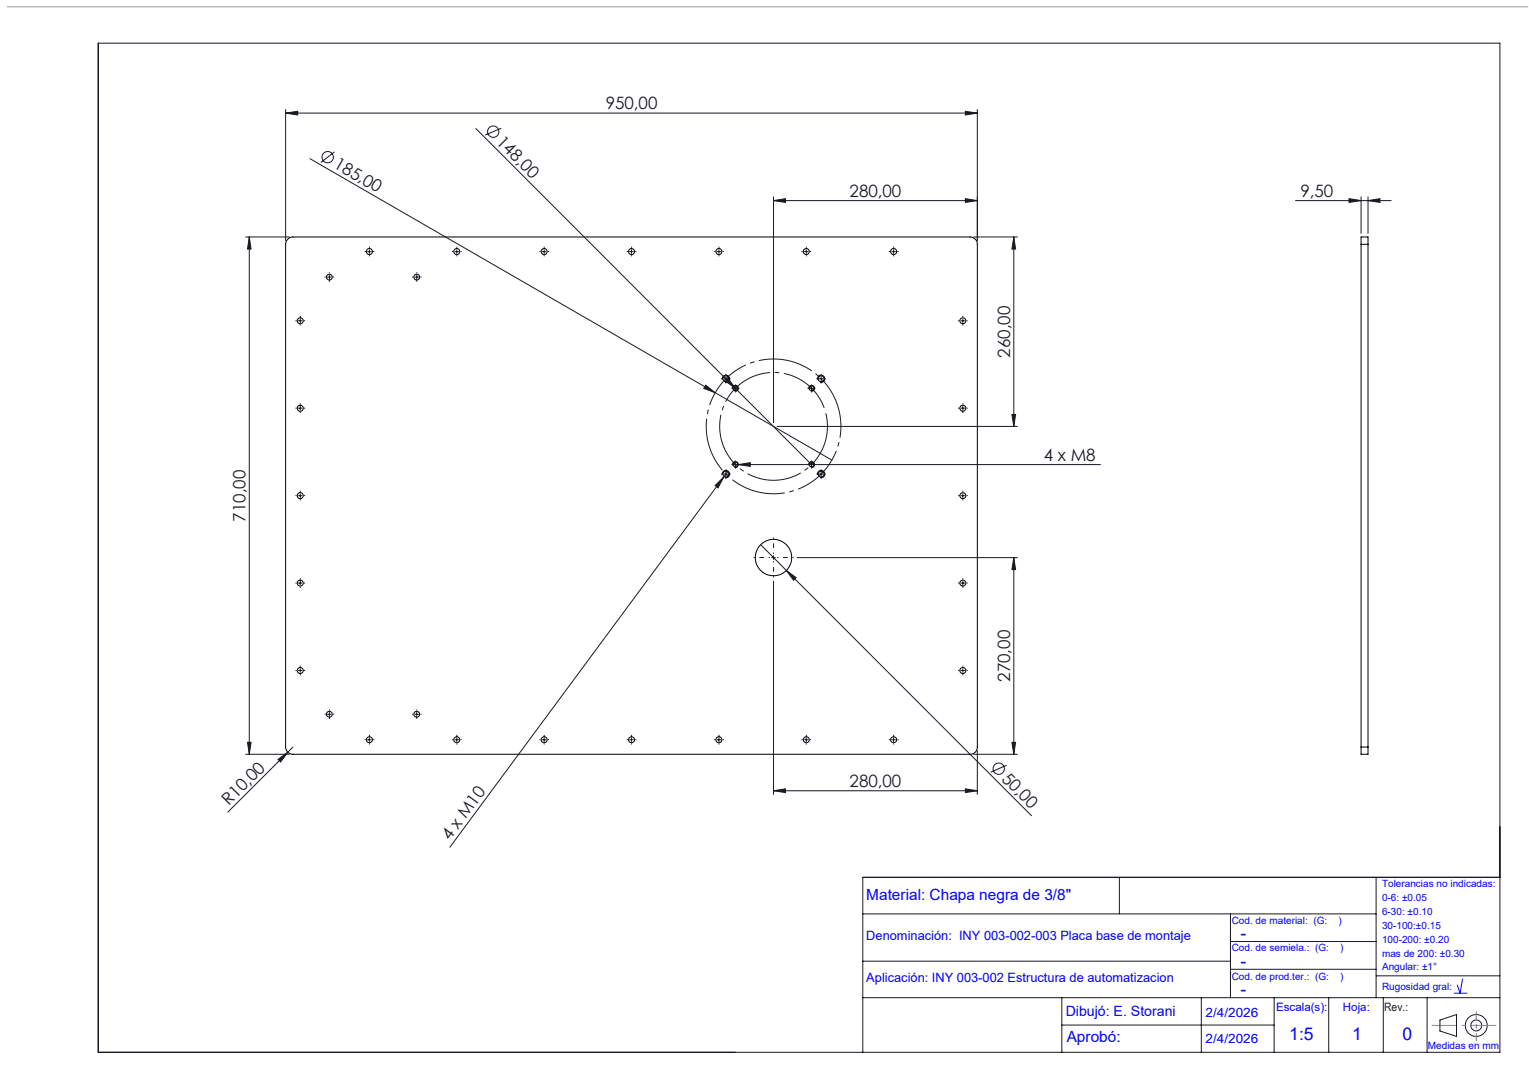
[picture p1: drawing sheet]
<svg xmlns="http://www.w3.org/2000/svg" width="420mm" height="297mm" viewBox="0 0 420 297" stroke-linecap="round" stroke-linejoin="round" font-family="sans-serif">
<g fill="none" stroke="#000" stroke-width=".27">
<path d="M79.1 65.6l.6-.4 .8-.2h186a1.99 1.99 0 0 1 2 2.1v138a1.93 1.93 0 0 1-2 1.9h-186a1.99 1.99 0 0 1-2-1.9v-138l.1-.8zM373.9 67.1v-2.1h1.9v2.1M373.9 67.1v138M373.9 67.1h1.9M375.8 67.1v138M198.4 104.2a1 1 0 0 1 .9-1.2 1 1 0 0 1 1.1 1.1 1 1 0 0 1-1.3 .8M201.2 106.8a.8 .8 0 0 1 .7-1 .8 .8 0 0 1 .9 .8 .8 .8 0 0 1-1 .7M222.2 106.8a.79 .79 0 0 1 .7-1 .79 .79 0 0 1 .8 .8 .79 .79 0 0 1-1 .7M224.6 104.2a1.01 1.01 0 0 1 .9-1.2 1.01 1.01 0 0 1 1.1 1.1 1.01 1.01 0 0 1-1.3 .8M198.4 130.4a.99 .99 0 0 1 .9-1.3 .99 .99 0 0 1 1.1 1.1 .99 .99 0 0 1-1.3 .9M201.2 127.7a.8 .8 0 0 1 .7-1 .8 .8 0 0 1 .9 .9 .8 .8 0 0 1-1 .7M222.2 127.7a.79 .79 0 0 1 .7-1 .79 .79 0 0 1 .8 .9 .79 .79 0 0 1-1 .7"/>
<path d="M224.6 130.4a1 1 0 0 1 .9-1.3 1 1 0 0 1 1 1.1 1 1 0 0 1-1.2 .9M373.9 205.1v1.9h1.9v-1.9M373.9 205.1h1.9"/>
<circle cx="90.5" cy="76.1" r=".8"/>
<circle cx="101.5" cy="69.1" r=".83"/>
<circle cx="114.5" cy="76.1" r=".81"/>
<circle cx="125.5" cy="69.1" r=".83"/>
<circle cx="149.5" cy="69.1" r=".82"/>
<circle cx="173.5" cy="69.1" r=".83"/>
<circle cx="197.5" cy="69.1" r=".83"/>
<circle cx="221.5" cy="69.1" r=".82"/>
<circle cx="245.5" cy="69.1" r=".83"/>
<circle cx="82.5" cy="88.1" r=".82"/>
<circle cx="264.5" cy="88.1" r=".83"/>
<circle cx="82.5" cy="112" r=".82"/>
<circle cx="199.4" cy="104" r=".81"/>
<circle cx="202" cy="106.6" r=".65"/>
<circle cx="222.9" cy="106.6" r=".65"/>
<circle cx="225.5" cy="104" r=".8"/>
<circle cx="264.5" cy="112.1" r=".82"/>
<circle cx="82.5" cy="136" r=".82"/>
<circle cx="199.4" cy="130.1" r=".81"/>
<circle cx="202" cy="127.5" r=".65"/>
<circle cx="222.9" cy="127.5" r=".65"/>
<circle cx="225.5" cy="130.2" r=".8"/>
<circle cx="264.5" cy="136.1" r=".82"/>
<circle cx="212.5" cy="153" r="5"/>
<circle cx="82.5" cy="160.1" r=".82"/>
<circle cx="264.5" cy="160" r=".82"/>
<circle cx="82.5" cy="184" r=".82"/>
<circle cx="90.5" cy="196" r=".8"/>
<circle cx="114.5" cy="196" r=".81"/>
<circle cx="264.5" cy="184.1" r=".82"/>
<circle cx="101.5" cy="203.1" r=".83"/>
<circle cx="125.5" cy="203.1" r=".83"/>
<circle cx="149.5" cy="203.1" r=".82"/>
<circle cx="173.5" cy="203.1" r=".83"/>
<circle cx="197.5" cy="203.1" r=".83"/>
<circle cx="221.5" cy="203.1" r=".82"/>
<circle cx="245.5" cy="203.1" r=".83"/>
</g>
<g fill="none" stroke="#191924" stroke-width=".27">
<path d="M27 11.8h385v277.1h-385zM78.5 31l3.3-.5v1.1zM78.5 30.1v36M78.5 31h190M130.7 35.3l71.3 71.3M137.7 35.2l-4.4 1.9M265.2 30.5l3.3 .5-3.3 .6zM268.5 30.1v36M85.2 43.6l143.3 82.7M91.9 41.7l-3.8 2.9M212.5 55.1l3.3-.6v1.1zM212.5 54v62.1"/>
<path d="M212.5 55.1h56M265.2 54.5l3.3 .6-3.3 .5zM355.9 55.1h26.2M370.6 54.5l3.3 .6-3.3 .5zM373.9 54v10.1M375.8 55.1l3.3-.6v1.1zM375.8 54v10.1M67.5 65h12M68.5 65l.5 3.4h-1zM68.5 65v142M90 76.1h1M90.5 75.6v.9"/>
<path d="M101 69.1h1M101.5 68.5v1.1M114 76.1h1M114.5 75.6v.9M125 69.1h1M125.5 68.5v1.1M149 69.1h1M149.5 68.5v1.1M173 69.1h1M173.5 68.5v1.1M197 69.1h1M197.5 68.5v1.1"/>
<path d="M221 69.1h1M221.5 68.5v1.1M245 69.1h1M245.5 68.5v1.1M267.5 65h12M278.5 65l.5 3.4h-1zM278.5 65v52M82 88h1M82.5 87.6v.9M264 88h1M264.5 87.6v.9M82 112h1"/>
<path d="M82.5 111.5v1.1M193.9 105.7l2.6 2.1-3.2-1.2zM198.9 104h1M199.4 103.5v1M200 103.9l2 2.7-2.7-2zM201.5 106.6h1M202 106.6l20.9 20.9M202 106.1v1M213.5 117h66M222.4 106.6h1M222.9 106.1v1M225 104h1.1"/>
<path d="M225.6 103.5v1M264 112h1M264.5 111.5v1.1M278 113.8h1l-.5 3.2zM82 136.1h1M82.5 135.6v1M196.4 133.3l2.4-2.4-1.6 3zM198.9 130.1h1M199.4 129.6v1M200 129.3l-76.4 103.2M201.2 127.5h101.1M202 127v1"/>
<path d="M202.8 127.5l3.3-.5v1zM222.9 127v1M225 130.1h1.1M225.6 129.6v1M264 136.1h1M264.5 135.6v1M82.5 159.6v.9M209 149.5l7 7.1M212 153.1h1M212.5 152.5v1.1M212.5 159.6v58.4M216 156.6l2.7 2-.7 .7z"/>
<path d="M216 156.6l67.4 67.3M219 153.1h60.5M264.5 159.6v.9M278.5 153.1l.5 3.2h-1zM278.5 153.1v53.9M82 160.1h1M264 160.1h1M82 184h1M82.5 183.5v1.1M90 196.1h1M90.5 195.5v1.1M114 196.1h1"/>
<path d="M114.5 195.5v1.1M264 184h1M264.5 183.5v1.1M67.5 207h12M68 203.8h1l-.5 3.2zM76.4 208.5l2.7-2-2 2.7zM80.5 205.1l-17.9 17.8M101 203.1h1M101.5 202.6v.9M125 203.1h1M125.5 202.6v.9M149 203.1h1"/>
<path d="M149.5 202.6v.9M173 203.1h1M173.5 202.6v.9M197 203.1h1M197.5 202.6v.9M212.5 217.1l3.3-.6v1.1zM212.5 217.1h56M221 203.1h1M221.5 202.6v.9M245 203.1h1M245.5 202.6v.9M265.2 216.5l3.3 .6-3.3 .5z"/>
<path d="M267.5 207h12M268.5 206.1v11.9M276.5 210l-4.4 1.9M278 203.8h1l-.5 3.2zM237 250.9h141M307.5 240.8v10.1M338 250.9v23M338 258.4h40M378 240.8v33.1M412 240.8h-175v48.1M237 263.8h101M237 273.9h175"/>
<path d="M291.7 273.9v15M330 273.9v15M338 266.1h40M350 273.9v15M365 273.9v15M378 267.9h34M380 273.9v15M392 273.9v15M395.5 280l4.6-1.5v6l-4.6-1.5zM291.7 281.4h58.3"/>
<circle cx="135.5" cy="36.1" r="1.57"/>
<circle cx="90" cy="43.1" r="1.55"/>
<circle cx="274.3" cy="211" r="1.56"/>
<circle cx="405.5" cy="281.5" r="1.49"/>
<circle cx="405.5" cy="281.5" r="3"/>
</g>
<path d="M226.6 112.7a14.8 14.8 0 0 0-24.7-6 14.8 14.8 0 0 0 6.6 24.6 14.8 14.8 0 0 0 18.4-17.5l-.3-1.1" fill="none" stroke="#191924" stroke-width=".27" stroke-dasharray="15.2 1.3 1.3 1.3" stroke-dashoffset="-.8" stroke-linecap="butt"/>
<path d="M230.2 111.6a18.5 18.5 0 0 0-31-7.5 18.5 18.5 0 0 0 8.3 30.8 18.5 18.5 0 0 0 23-22.1l-.3-1.2" fill="none" stroke="#191924" stroke-width=".27" stroke-dasharray="15.2 1.3 1.3 1.3" stroke-dashoffset="6.7" stroke-linecap="butt"/>
<path d="M405.5 277.6v8.2" fill="none" stroke="#ff8000" stroke-width=".27" stroke-dasharray="15.2 1.3 1.3 1.3" stroke-dashoffset="13.1" stroke-linecap="butt"/>
<path d="M393.3 281.5h17.7" fill="none" stroke="#ff8000" stroke-width=".27" stroke-dasharray="15.2 1.3 1.3 1.3" stroke-dashoffset="8.3" stroke-linecap="butt"/>
<g fill="none" stroke="#191924" stroke-width=".27" stroke-dasharray="15.2 1.3 1.3 1.3" stroke-linecap="butt">
<path d="M89.5 76h-.3M90.5 75v-.3M90.5 77v.3M91.5 76h.3M100.5 69h-.3M101.5 68v-.3M101.5 70v.4M102.5 69h.3M113.5 76h-.3M114.5 75v-.3M114.5 77v.3M115.5 76h.3"/>
<path d="M124.5 69h-.3M125.5 68v-.3M125.5 70v.4M126.5 69h.3M148.5 69h-.3M149.5 68v-.3M149.5 70v.4M150.5 69h.3M172.5 69h-.3M173.5 68v-.3M173.5 70v.4M174.5 69h.3"/>
<path d="M196.5 69h-.3M197.5 68v-.3M197.5 70v.4M198.5 69h.3M220.5 69h-.3M221.5 68v-.3M221.5 70v.4M222.5 69h.3M244.5 69h-.3M245.5 68v-.3M245.5 70v.4M246.5 69h.3"/>
<path d="M81.5 88h-.3M82.5 87v-.3M82.5 89v.4M83.5 88h.3M263.5 88h-.3M264.5 87v-.3M264.5 89v.4M265.5 88h.3M81.5 112h-.3M82.5 111v-.3M82.5 113v.4M83.5 112h.3"/>
<path d="M198.4 104h-.3M199.4 103v-.3M199.4 105v.3M200.4 104h.3M201 106.6h-.1M202 105.6v-.2M202 107.6v.1M203 106.6h.2M222 106.6h-.2M223 105.6v-.2M223 107.6v.1M224 106.6h.1"/>
<path d="M224.6 104h-.3M225.6 103v-.3M225.6 105v.3M226.6 104h.3M263.5 112h-.3M264.5 111v-.3M264.5 113v.4M265.5 112h.3M81.5 136h-.3M82.5 135v-.3M82.5 137v.4M83.5 136h.3"/>
<path d="M198.4 130.1h-.3M199.4 129.1v-.3M199.4 131.1v.3M200.4 130.1h.3M201 127.5h-.1M202 126.5v-.1M202 128.5v.2M203 127.5h.2M222 127.5h-.2M223 126.5v-.1M223 128.5v.2M224 127.5h.1"/>
<path d="M224.6 130.1h-.3M225.6 129.1v-.3M225.6 131.1v.3M226.6 130.1h.3M263.5 136h-.3M264.5 135v-.3M264.5 137v.4M265.5 136h.3M82.5 159v-.3M264.5 159v-.3M81.5 160h-.3M82.5 161v.4"/>
<path d="M83.5 160h.3M263.5 160h-.3M264.5 161v.4M265.5 160h.3M81.5 184h-.3M82.5 183v-.3M82.5 185v.4M83.5 184h.3M89.5 196h-.3M90.5 195v-.3M90.5 197v.3M91.5 196h.3"/>
<path d="M113.5 196h-.3M114.5 195v-.3M114.5 197v.3M115.5 196h.3M263.5 184h-.3M264.5 183v-.3M264.5 185v.4M265.5 184h.3M100.5 203h-.3M101.5 202v-.3M101.5 204v.4M102.5 203h.3"/>
<path d="M124.5 203h-.3M125.5 202v-.3M125.5 204v.4M126.5 203h.3M148.5 203h-.3M149.5 202v-.3M149.5 204v.4M150.5 203h.3M172.5 203h-.3M173.5 202v-.3M173.5 204v.4M174.5 203h.3"/>
<path d="M196.5 203h-.3M197.5 202v-.3M197.5 204v.4M198.5 203h.3M220.5 203h-.3M221.5 202v-.3M221.5 204v.4M222.5 203h.3M244.5 203h-.3M245.5 202v-.3M245.5 204v.4M246.5 203h.3"/>
</g>
<path d="M211.5 153h-4.5M212.5 152v-4.5M212.5 154v4.5M213.5 153h4.5" fill="none" stroke="#191924" stroke-width=".27" stroke-dasharray="15.2 1.3 1.3 1.3" stroke-dashoffset="14.9" stroke-linecap="butt"/>
<path d="M2 1.9h417.7" fill="none" stroke="#9a9a9a" stroke-width=".27"/>
<path d="M399.5 272.6h3.4M401.7 268.7l-.6 3.9-.8-2.2" fill="none" stroke="#00f" stroke-width=".27"/>
<g fill="#191924">
<path d="M76.4 208.5l2.7-2-2 2.7z"/>
<path d="M196.4 133.3l2.4-2.4-1.6 3z"/>
<path d="M216 156.6l2.7 2-.7 .7z"/>
<path d="M202.8 127.5l3.3-.5v1z"/>
<path d="M200 103.9l2 2.7-2.7-2z"/>
<path d="M193.9 105.7l2.6 2.1-3.2-1.2z"/>
<path d="M78.5 31l3.3-.5v1.1zM265.2 30.5l3.3 .5-3.3 .6zM212.5 217.1l3.3-.6v1.1zM265.2 216.5l3.3 .6-3.3 .5z"/>
<path d="M68.5 65l.5 3.4h-1zM68 203.8h1l-.5 3.2zM278.5 153.1l.5 3.2h-1zM278 203.8h1l-.5 3.2z"/>
<path d="M212.5 55.1l3.3-.6v1.1zM265.2 54.5l3.3 .6-3.3 .5z"/>
<path d="M278 113.8h1l-.5 3.2zM278.5 65l.5 3.4h-1z"/>
<path d="M370.6 54.5l3.3 .6-3.3 .5zM375.8 55.1l3.3-.6v1.1z"/>
</g>
<g font-size="4.8" fill="#00f">
<text x="340.8" y="257.8">-</text>
<text x="340.8" y="265.4">-</text>
<text x="340.8" y="273.2">-</text>
<text x="354.2" y="285.4">1:5</text>
<text x="371.4" y="285.4">1</text>
<text x="385.2" y="285.4">0</text>
</g>
<g font-size="4.7" fill="#191924">
<text x="166.4" y="30">950,00</text>
<text x="136.1" y="39.1" transform="rotate(45 136.1 39.1)">148,00</text>
<text x="91.4" y="45.9" transform="rotate(30 91.4 45.9)">185,00</text>
<text x="233.4" y="54">280,00</text>
<text x="357.2" y="54">9,50</text>
<text x="277.5" y="98.1" transform="rotate(-90 277.5 98.1)">260,00</text>
<text x="286.7" y="126.5">4 x M8</text>
<text x="67.5" y="143.1" transform="rotate(-90 67.5 143.1)">710,00</text>
<text x="277.5" y="187.1" transform="rotate(-90 277.5 187.1)">270,00</text>
<text x="275" y="214" transform="rotate(45 275 214)">50,00</text>
<text x="62.8" y="221.3" transform="rotate(-45 62.8 221.3)">R10,00</text>
<text x="233.4" y="216">280,00</text>
<text x="123.5" y="230.9" transform="rotate(-53 123.5 230.9)">4 x M10</text>
</g>
<g font-size="4.2" fill="#00f">
<text x="238" y="247">Material: Chapa negra de 3/8&quot;</text>
<text x="293" y="286">Aprobó:</text>
</g>
<text font-size="3.9" fill="#00f" x="292.8" y="279">Dibujó: E. Storani</text>
<g font-size="3.5" fill="#00f">
<text x="238" y="257.9">Denominación: INY 003-002-003 Placa base de montaje</text>
<text x="238" y="269.5">Aplicación: INY 003-002 Estructura de automatizacion</text>
<text x="331.2" y="279.1">2/4/2026</text>
<text x="331.2" y="286.3">2/4/2026</text>
</g>
<g font-size="3.2" fill="#00f">
<text x="350.5" y="277.5">Escala(s):</text>
<text x="368.9" y="277.5">Hoja:</text>
</g>
<text font-size="3.2" fill="#191924" x="380.2" y="277.6">Rev.:</text>
<g font-size="2.7" fill="#00f">
<text x="379.6" y="243.6">Tolerancias no indicadas:</text>
<text x="379.6" y="247.4">0-6: ±0.05</text>
<text x="379.6" y="251.2">6-30: ±0.10</text>
<text x="338.3" y="253.6">Cod. de material: (G:</text>
<text x="367.7" y="253.6">)</text>
<text x="379.6" y="255">30-100:±0.15</text>
<text x="338.3" y="261.2">Cod. de semiela.: (G:</text>
<text x="368.1" y="261.2">)</text>
<text x="379.6" y="258.8">100-200: ±0.20</text>
<text x="379.6" y="262.6">mas de 200: ±0.30</text>
<text x="338.3" y="269">Cod. de prod.ter.: (G:</text>
<text x="368.1" y="269">)</text>
<text x="379.6" y="266.4">Angular: ±1°</text>
<text x="379.6" y="271.8">Rugosidad gral:</text>
<text x="392.2" y="288">Medidas en mm</text>
</g>
</svg>
